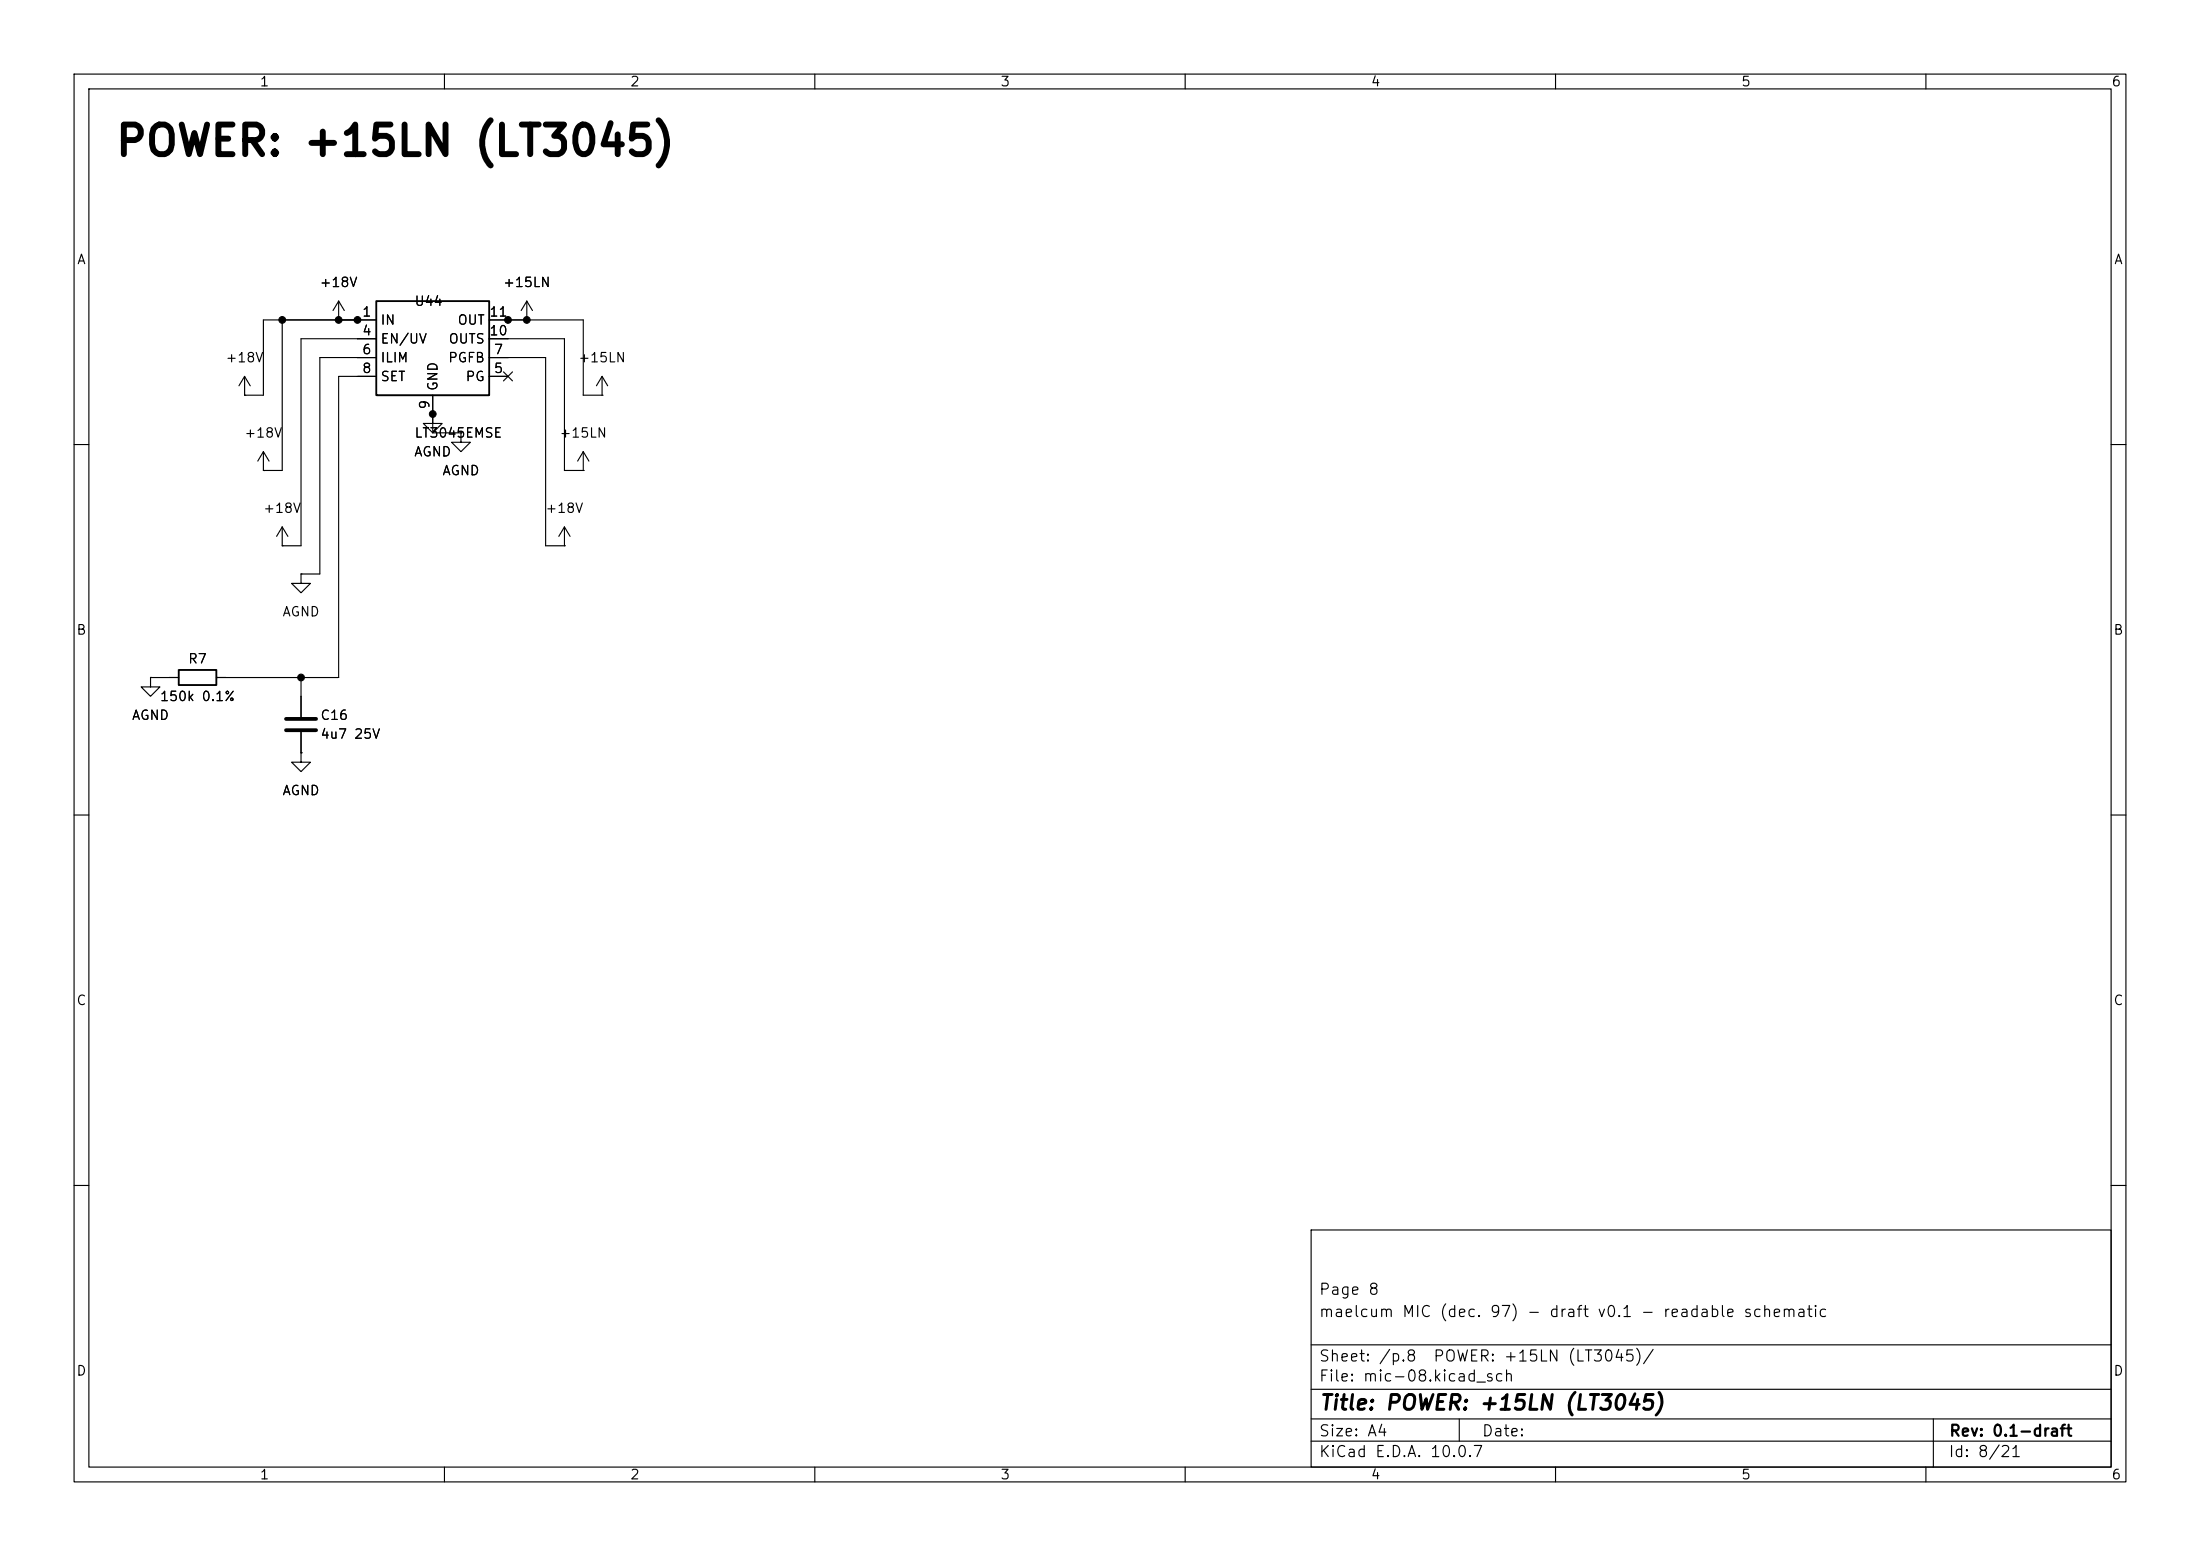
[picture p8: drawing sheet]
(kicad_sch
 (version 20260101)
 (generator "eeschema")
 (generator_version "10.0")
 (paper "A4")
 (title_block
  (title "POWER: +15LN (LT3045)")
  (rev "0.1-draft")
  (comment 1 "maelcum MIC (dec. 97) - draft v0.1 - readable schematic")
  (comment 2 "Page 8"))
 (lib_symbols
  (symbol
   "Regulator_Linear:LT3045xMSE" (exclude_from_sim no) (in_bom yes) (on_board yes)
   (in_pos_files yes)
   (duplicate_pin_numbers_are_jumpers no)
   (property
    "Reference"
    "U" (at -6.35 6.35 0) (show_name no) (do_not_autoplace no) (effects (font (size 1.27 1.27))))
   (property
    "Value"
    "LT3045xMSE" (at 1.27 6.35 0) (show_name no) (do_not_autoplace no) (effects (font (size 1.27 1.27)) (justify left)))
   (property
    "Footprint"
    "Package_SO:MSOP-12-1EP_3x4.039mm_P0.65mm_EP1.651x2.845mm" (at 0 8.255 0) (show_name no) (do_not_autoplace no) (hide yes) (effects (font (size 1.27 1.27))))
   (property
    "Datasheet"
    "https://www.analog.com/media/en/technical-documentation/data-sheets/3045fa.pdf" (at 0 0 0) (show_name no) (do_not_autoplace no) (hide yes) (effects (font (size 1.27 1.27))))
   (property
    "Description"
    "500mA, Adjustable, Ultralow Noise, Ultrahigh PSRR Linear Regulator, MSOP-12" (at 0 0 0) (show_name no) (do_not_autoplace no) (hide yes) (effects (font (size 1.27 1.27))))
   (property
    "ki_keywords"
    "linear voltage regulator low-noise" (at 0 0 0) (show_name no) (do_not_autoplace no) (hide yes) (effects (font (size 1.27 1.27))))
   (property
    "ki_fp_filters"
    "MSOP*1EP*3x4.039mm*P0.65mm*" (at 0 0 0) (show_name no) (do_not_autoplace no) (hide yes) (effects (font (size 1.27 1.27))))
   (symbol
    "LT3045xMSE_0_1"
    (rectangle (start -7.62 5.08) (end 7.62 -7.62) (stroke (width 0.254) (type default)) (fill (type background))))
   (symbol
    "LT3045xMSE_1_1"
    (pin
    power_in
    line (at -10.16 2.54 0) (length 2.54) (name
    "IN" (effects (font (size 1.27 1.27)))) (number
    "1" (effects (font (size 1.27 1.27)))))
    (pin
    passive
    line (at -10.16 2.54 0) (length 2.54) (hide yes) (name
    "IN" (effects (font (size 1.27 1.27)))) (number
    "2" (effects (font (size 1.27 1.27)))))
    (pin
    passive
    line (at -10.16 2.54 0) (length 2.54) (hide yes) (name
    "IN" (effects (font (size 1.27 1.27)))) (number
    "3" (effects (font (size 1.27 1.27)))))
    (pin
    input
    line (at -10.16 0 0) (length 2.54) (name
    "EN/UV" (effects (font (size 1.27 1.27)))) (number
    "4" (effects (font (size 1.27 1.27)))))
    (pin
    open_collector
    line (at 10.16 -5.08 180) (length 2.54) (name
    "PG" (effects (font (size 1.27 1.27)))) (number
    "5" (effects (font (size 1.27 1.27)))))
    (pin
    passive
    line (at -10.16 -2.54 0) (length 2.54) (name
    "ILIM" (effects (font (size 1.27 1.27)))) (number
    "6" (effects (font (size 1.27 1.27)))))
    (pin
    input
    line (at 10.16 -2.54 180) (length 2.54) (name
    "PGFB" (effects (font (size 1.27 1.27)))) (number
    "7" (effects (font (size 1.27 1.27)))))
    (pin
    passive
    line (at -10.16 -5.08 0) (length 2.54) (name
    "SET" (effects (font (size 1.27 1.27)))) (number
    "8" (effects (font (size 1.27 1.27)))))
    (pin
    power_in
    line (at 0 -10.16 90) (length 2.54) (name
    "GND" (effects (font (size 1.27 1.27)))) (number
    "9" (effects (font (size 1.27 1.27)))))
    (pin
    input
    line (at 10.16 0 180) (length 2.54) (name
    "OUTS" (effects (font (size 1.27 1.27)))) (number
    "10" (effects (font (size 1.27 1.27)))))
    (pin
    power_out
    line (at 10.16 2.54 180) (length 2.54) (name
    "OUT" (effects (font (size 1.27 1.27)))) (number
    "11" (effects (font (size 1.27 1.27)))))
    (pin
    passive
    line (at 10.16 2.54 180) (length 2.54) (hide yes) (name
    "OUT" (effects (font (size 1.27 1.27)))) (number
    "12" (effects (font (size 1.27 1.27)))))
    (pin
    passive
    line (at 0 -10.16 90) (length 2.54) (hide yes) (name
    "GND" (effects (font (size 1.27 1.27)))) (number
    "13" (effects (font (size 1.27 1.27))))))
   (embedded_fonts no))
  (symbol
   "power:+15V"
   (power global)
   (pin_numbers (hide yes))
   (pin_names
    (offset 0) (hide yes)) (exclude_from_sim no) (in_bom yes) (on_board yes)
   (in_pos_files yes)
   (duplicate_pin_numbers_are_jumpers no)
   (property
    "Reference"
    "#PWR" (at 0 -3.81 0) (show_name no) (do_not_autoplace no) (hide yes) (effects (font (size 1.27 1.27))))
   (property
    "Value"
    "+15V" (at 0 3.556 0) (show_name no) (do_not_autoplace no) (effects (font (size 1.27 1.27))))
   (property
    "Footprint"
    "" (at 0 0 0) (show_name no) (do_not_autoplace no) (hide yes) (effects (font (size 1.27 1.27))))
   (property
    "Datasheet"
    "" (at 0 0 0) (show_name no) (do_not_autoplace no) (hide yes) (effects (font (size 1.27 1.27))))
   (property
    "Description"
    "Power symbol creates a global label with name \"+15V\"" (at 0 0 0) (show_name no) (do_not_autoplace no) (hide yes) (effects (font (size 1.27 1.27))))
   (property
    "ki_keywords"
    "global power" (at 0 0 0) (show_name no) (do_not_autoplace no) (hide yes) (effects (font (size 1.27 1.27))))
   (symbol
    "+15V_0_1"
    (polyline (pts (xy -0.762 1.27) (xy 0 2.54)) (stroke (width 0) (type default)) (fill (type none)))
    (polyline (pts (xy 0 2.54) (xy 0.762 1.27)) (stroke (width 0) (type default)) (fill (type none)))
    (polyline (pts (xy 0 0) (xy 0 2.54)) (stroke (width 0) (type default)) (fill (type none))))
   (symbol
    "+15V_1_1"
    (pin
    power_in
    line (at 0 0 90) (length 0) (name
    "" (effects (font (size 1.27 1.27)))) (number
    "1" (effects (font (size 1.27 1.27))))))
   (embedded_fonts no))
  (symbol
   "power:GND"
   (power global)
   (pin_numbers (hide yes))
   (pin_names
    (offset 0) (hide yes)) (exclude_from_sim no) (in_bom yes) (on_board yes)
   (in_pos_files yes)
   (duplicate_pin_numbers_are_jumpers no)
   (property
    "Reference"
    "#PWR" (at 0 -6.35 0) (show_name no) (do_not_autoplace no) (hide yes) (effects (font (size 1.27 1.27))))
   (property
    "Value"
    "GND" (at 0 -3.81 0) (show_name no) (do_not_autoplace no) (effects (font (size 1.27 1.27))))
   (property
    "Footprint"
    "" (at 0 0 0) (show_name no) (do_not_autoplace no) (hide yes) (effects (font (size 1.27 1.27))))
   (property
    "Datasheet"
    "" (at 0 0 0) (show_name no) (do_not_autoplace no) (hide yes) (effects (font (size 1.27 1.27))))
   (property
    "Description"
    "Power symbol creates a global label with name \"GND\" , ground" (at 0 0 0) (show_name no) (do_not_autoplace no) (hide yes) (effects (font (size 1.27 1.27))))
   (property
    "ki_keywords"
    "global power" (at 0 0 0) (show_name no) (do_not_autoplace no) (hide yes) (effects (font (size 1.27 1.27))))
   (symbol
    "GND_0_1"
    (polyline (pts (xy 0 0) (xy 0 -1.27) (xy 1.27 -1.27) (xy 0 -2.54) (xy -1.27 -1.27) (xy 0 -1.27)) (stroke (width 0) (type default)) (fill (type none))))
   (symbol
    "GND_1_1"
    (pin
    power_in
    line (at 0 0 270) (length 0) (name
    "" (effects (font (size 1.27 1.27)))) (number
    "1" (effects (font (size 1.27 1.27))))))
   (embedded_fonts no))
  (symbol
   "Device:C"
   (pin_numbers (hide yes))
   (pin_names
    (offset 0.254)) (exclude_from_sim no) (in_bom yes) (on_board yes)
   (in_pos_files yes)
   (duplicate_pin_numbers_are_jumpers no)
   (property
    "Reference"
    "C" (at 0.635 2.54 0) (show_name no) (do_not_autoplace no) (effects (font (size 1.27 1.27)) (justify left)))
   (property
    "Value"
    "C" (at 0.635 -2.54 0) (show_name no) (do_not_autoplace no) (effects (font (size 1.27 1.27)) (justify left)))
   (property
    "Footprint"
    "" (at 0.9652 -3.81 0) (show_name no) (do_not_autoplace no) (hide yes) (effects (font (size 1.27 1.27))))
   (property
    "Datasheet"
    "" (at 0 0 0) (show_name no) (do_not_autoplace no) (hide yes) (effects (font (size 1.27 1.27))))
   (property
    "Description"
    "Unpolarized capacitor" (at 0 0 0) (show_name no) (do_not_autoplace no) (hide yes) (effects (font (size 1.27 1.27))))
   (property
    "ki_keywords"
    "cap capacitor" (at 0 0 0) (show_name no) (do_not_autoplace no) (hide yes) (effects (font (size 1.27 1.27))))
   (property
    "ki_fp_filters"
    "C_*" (at 0 0 0) (show_name no) (do_not_autoplace no) (hide yes) (effects (font (size 1.27 1.27))))
   (symbol
    "C_0_1"
    (polyline (pts (xy -2.032 0.762) (xy 2.032 0.762)) (stroke (width 0.508) (type default)) (fill (type none)))
    (polyline (pts (xy -2.032 -0.762) (xy 2.032 -0.762)) (stroke (width 0.508) (type default)) (fill (type none))))
   (symbol
    "C_1_1"
    (pin
    passive
    line (at 0 3.81 270) (length 2.794) (name
    "" (effects (font (size 1.27 1.27)))) (number
    "1" (effects (font (size 1.27 1.27)))))
    (pin
    passive
    line (at 0 -3.81 90) (length 2.794) (name
    "" (effects (font (size 1.27 1.27)))) (number
    "2" (effects (font (size 1.27 1.27))))))
   (embedded_fonts no))
  (symbol
   "Device:R"
   (pin_numbers (hide yes))
   (pin_names
    (offset 0)) (exclude_from_sim no) (in_bom yes) (on_board yes)
   (in_pos_files yes)
   (duplicate_pin_numbers_are_jumpers no)
   (property
    "Reference"
    "R" (at 2.032 0 90) (show_name no) (do_not_autoplace no) (effects (font (size 1.27 1.27))))
   (property
    "Value"
    "R" (at 0 0 90) (show_name no) (do_not_autoplace no) (effects (font (size 1.27 1.27))))
   (property
    "Footprint"
    "" (at -1.778 0 90) (show_name no) (do_not_autoplace no) (hide yes) (effects (font (size 1.27 1.27))))
   (property
    "Datasheet"
    "" (at 0 0 0) (show_name no) (do_not_autoplace no) (hide yes) (effects (font (size 1.27 1.27))))
   (property
    "Description"
    "Resistor" (at 0 0 0) (show_name no) (do_not_autoplace no) (hide yes) (effects (font (size 1.27 1.27))))
   (property
    "ki_keywords"
    "R res resistor" (at 0 0 0) (show_name no) (do_not_autoplace no) (hide yes) (effects (font (size 1.27 1.27))))
   (property
    "ki_fp_filters"
    "R_*" (at 0 0 0) (show_name no) (do_not_autoplace no) (hide yes) (effects (font (size 1.27 1.27))))
   (symbol
    "R_0_1"
    (rectangle (start -1.016 -2.54) (end 1.016 2.54) (stroke (width 0.254) (type default)) (fill (type none))))
   (symbol
    "R_1_1"
    (pin
    passive
    line (at 0 3.81 270) (length 1.27) (name
    "" (effects (font (size 1.27 1.27)))) (number
    "1" (effects (font (size 1.27 1.27)))))
    (pin
    passive
    line (at 0 -3.81 90) (length 1.27) (name
    "" (effects (font (size 1.27 1.27)))) (number
    "2" (effects (font (size 1.27 1.27))))))
   (embedded_fonts no)))
 (text
  "POWER: +15LN (LT3045)"
  (exclude_from_sim no)
  (at 15.24 21.59 0)
  (effects (font (size 4 4)
    (bold yes)) (justify left bottom)))
 (symbol
  (lib_id "Regulator_Linear:LT3045xMSE")
  (at 58.42 45.72 0)
  (unit 1)
  (body_style 1)
  (exclude_from_sim no)
  (in_bom yes)
  (on_board yes)
  (dnp no)
  (property
   "Reference"
   "U44" (at 55.88 40.64 0) (effects (font (size 1.27 1.27)) (justify left)))
  (property
   "Value"
   "LT3045EMSE" (at 55.88 58.42 0) (effects (font (size 1.27 1.27)) (justify left)))
  (property
   "Footprint"
   "Package_SO:MSOP-12-1EP_3x4.039mm_P0.65mm_EP1.651x2.845mm" (at 58.42 45.72 0) (effects (font (size 1.27 1.27)) (justify left) (hide yes)))
  (property
   "Datasheet"
   "" (at 58.42 45.72 0) (effects (font (size 1.27 1.27)) (justify left) (hide yes)))
  (property
   "Nota"
   "EN/UV a IN; ILIM a massa; PG libero; PGFB a IN (come master-segnale.py)" (at 58.42 45.72 0) (effects (font (size 1.27 1.27)) (justify left) (hide yes)))
  (pin
   "1")
  (pin
   "2")
  (pin
   "3")
  (pin
   "4")
  (pin
   "5")
  (pin
   "6")
  (pin
   "7")
  (pin
   "8")
  (pin
   "9")
  (pin
   "10")
  (pin
   "11")
  (pin
   "12")
  (pin
   "13")
  (instances (project
    "mic" (path
    "/5cabb6df-eb66-5854-b013-2a2de3529069/1f1cd41c-2ef6-57db-9fff-3ae24f80881f" (reference "U44") (unit 1)))))
 (wire
  (pts (xy 48.26 43.18) (xy 45.72 43.18))
  (stroke (width 0) (type default)))
 (symbol
  (lib_id "power:+15V")
  (at 45.72 43.18 0)
  (unit 1)
  (body_style 1)
  (exclude_from_sim no)
  (in_bom yes)
  (on_board yes)
  (dnp no)
  (property
   "Reference"
   "#PWR001" (at 45.72 43.18 0) (effects (font (size 1.27 1.27)) (justify left) (hide yes)))
  (property
   "Value"
   "+18V" (at 45.72 38.1 0) (effects (font (size 1.27 1.27))))
  (property
   "Footprint"
   "" (at 45.72 43.18 0) (effects (font (size 1.27 1.27)) (justify left) (hide yes)))
  (property
   "Datasheet"
   "" (at 45.72 43.18 0) (effects (font (size 1.27 1.27)) (justify left) (hide yes)))
  (pin
   "1")
  (instances (project
    "mic" (path
    "/5cabb6df-eb66-5854-b013-2a2de3529069/1f1cd41c-2ef6-57db-9fff-3ae24f80881f" (reference "#PWR001") (unit 1)))))
 (wire
  (pts (xy 48.26 43.18) (xy 35.56 43.18))
  (stroke (width 0) (type default)))
 (wire
  (pts (xy 35.56 43.18) (xy 35.56 53.34))
  (stroke (width 0) (type default)))
 (wire
  (pts (xy 35.56 53.34) (xy 33.02 53.34))
  (stroke (width 0) (type default)))
 (symbol
  (lib_id "power:+15V")
  (at 33.02 53.34 0)
  (unit 1)
  (body_style 1)
  (exclude_from_sim no)
  (in_bom yes)
  (on_board yes)
  (dnp no)
  (property
   "Reference"
   "#PWR002" (at 33.02 53.34 0) (effects (font (size 1.27 1.27)) (justify left) (hide yes)))
  (property
   "Value"
   "+18V" (at 33.02 48.26 0) (effects (font (size 1.27 1.27))))
  (property
   "Footprint"
   "" (at 33.02 53.34 0) (effects (font (size 1.27 1.27)) (justify left) (hide yes)))
  (property
   "Datasheet"
   "" (at 33.02 53.34 0) (effects (font (size 1.27 1.27)) (justify left) (hide yes)))
  (pin
   "1")
  (instances (project
    "mic" (path
    "/5cabb6df-eb66-5854-b013-2a2de3529069/1f1cd41c-2ef6-57db-9fff-3ae24f80881f" (reference "#PWR002") (unit 1)))))
 (wire
  (pts (xy 48.26 43.18) (xy 38.1 43.18))
  (stroke (width 0) (type default)))
 (wire
  (pts (xy 38.1 43.18) (xy 38.1 63.5))
  (stroke (width 0) (type default)))
 (wire
  (pts (xy 38.1 63.5) (xy 35.56 63.5))
  (stroke (width 0) (type default)))
 (symbol
  (lib_id "power:+15V")
  (at 35.56 63.5 0)
  (unit 1)
  (body_style 1)
  (exclude_from_sim no)
  (in_bom yes)
  (on_board yes)
  (dnp no)
  (property
   "Reference"
   "#PWR003" (at 35.56 63.5 0) (effects (font (size 1.27 1.27)) (justify left) (hide yes)))
  (property
   "Value"
   "+18V" (at 35.56 58.42 0) (effects (font (size 1.27 1.27))))
  (property
   "Footprint"
   "" (at 35.56 63.5 0) (effects (font (size 1.27 1.27)) (justify left) (hide yes)))
  (property
   "Datasheet"
   "" (at 35.56 63.5 0) (effects (font (size 1.27 1.27)) (justify left) (hide yes)))
  (pin
   "1")
  (instances (project
    "mic" (path
    "/5cabb6df-eb66-5854-b013-2a2de3529069/1f1cd41c-2ef6-57db-9fff-3ae24f80881f" (reference "#PWR003") (unit 1)))))
 (wire
  (pts (xy 48.26 45.72) (xy 40.64 45.72))
  (stroke (width 0) (type default)))
 (wire
  (pts (xy 40.64 45.72) (xy 40.64 73.66))
  (stroke (width 0) (type default)))
 (wire
  (pts (xy 40.64 73.66) (xy 38.1 73.66))
  (stroke (width 0) (type default)))
 (symbol
  (lib_id "power:+15V")
  (at 38.1 73.66 0)
  (unit 1)
  (body_style 1)
  (exclude_from_sim no)
  (in_bom yes)
  (on_board yes)
  (dnp no)
  (property
   "Reference"
   "#PWR004" (at 38.1 73.66 0) (effects (font (size 1.27 1.27)) (justify left) (hide yes)))
  (property
   "Value"
   "+18V" (at 38.1 68.58 0) (effects (font (size 1.27 1.27))))
  (property
   "Footprint"
   "" (at 38.1 73.66 0) (effects (font (size 1.27 1.27)) (justify left) (hide yes)))
  (property
   "Datasheet"
   "" (at 38.1 73.66 0) (effects (font (size 1.27 1.27)) (justify left) (hide yes)))
  (pin
   "1")
  (instances (project
    "mic" (path
    "/5cabb6df-eb66-5854-b013-2a2de3529069/1f1cd41c-2ef6-57db-9fff-3ae24f80881f" (reference "#PWR004") (unit 1)))))
 (wire
  (pts (xy 48.26 48.26) (xy 43.18 48.26))
  (stroke (width 0) (type default)))
 (wire
  (pts (xy 43.18 48.26) (xy 43.18 77.47))
  (stroke (width 0) (type default)))
 (wire
  (pts (xy 43.18 77.47) (xy 40.64 77.47))
  (stroke (width 0) (type default)))
 (symbol
  (lib_id "power:GND")
  (at 40.64 77.47 0)
  (unit 1)
  (body_style 1)
  (exclude_from_sim no)
  (in_bom yes)
  (on_board yes)
  (dnp no)
  (property
   "Reference"
   "#PWR005" (at 40.64 77.47 0) (effects (font (size 1.27 1.27)) (justify left) (hide yes)))
  (property
   "Value"
   "AGND" (at 40.64 82.55 0) (effects (font (size 1.27 1.27))))
  (property
   "Footprint"
   "" (at 40.64 77.47 0) (effects (font (size 1.27 1.27)) (justify left) (hide yes)))
  (property
   "Datasheet"
   "" (at 40.64 77.47 0) (effects (font (size 1.27 1.27)) (justify left) (hide yes)))
  (pin
   "1")
  (instances (project
    "mic" (path
    "/5cabb6df-eb66-5854-b013-2a2de3529069/1f1cd41c-2ef6-57db-9fff-3ae24f80881f" (reference "#PWR005") (unit 1)))))
 (wire
  (pts (xy 48.26 50.8) (xy 45.72 50.8))
  (stroke (width 0) (type default)))
 (wire
  (pts (xy 45.72 50.8) (xy 45.72 91.44))
  (stroke (width 0) (type default)))
 (symbol
  (lib_id "Device:C")
  (at 40.64 97.79 0)
  (unit 1)
  (body_style 1)
  (exclude_from_sim no)
  (in_bom yes)
  (on_board yes)
  (dnp no)
  (property
   "Reference"
   "C16" (at 43.18 96.52 0) (effects (font (size 1.27 1.27)) (justify left)))
  (property
   "Value"
   "4u7 25V" (at 43.18 99.06 0) (effects (font (size 1.27 1.27)) (justify left)))
  (property
   "Footprint"
   "Capacitor_SMD:C_1206_3216Metric" (at 40.64 97.79 0) (effects (font (size 1.27 1.27)) (justify left) (hide yes)))
  (property
   "Datasheet"
   "" (at 40.64 97.79 0) (effects (font (size 1.27 1.27)) (justify left) (hide yes)))
  (property
   "Nota"
   "rumore del riferimento (datasheet: 4,7 uF)" (at 40.64 97.79 0) (effects (font (size 1.27 1.27)) (justify left) (hide yes)))
  (pin
   "1")
  (pin
   "2")
  (instances (project
    "mic" (path
    "/5cabb6df-eb66-5854-b013-2a2de3529069/1f1cd41c-2ef6-57db-9fff-3ae24f80881f" (reference "C16") (unit 1)))))
 (symbol
  (lib_id "Device:R")
  (at 26.67 91.44 270)
  (unit 1)
  (body_style 1)
  (exclude_from_sim no)
  (in_bom yes)
  (on_board yes)
  (dnp no)
  (property
   "Reference"
   "R7" (at 26.67 88.9 90) (effects (font (size 1.27 1.27))))
  (property
   "Value"
   "150k 0.1%" (at 26.67 93.98 90) (effects (font (size 1.27 1.27))))
  (property
   "Footprint"
   "Resistor_SMD:R_0805_2012Metric" (at 26.67 91.44 0) (effects (font (size 1.27 1.27)) (justify left) (hide yes)))
  (property
   "Datasheet"
   "" (at 26.67 91.44 0) (effects (font (size 1.27 1.27)) (justify left) (hide yes)))
  (pin
   "1")
  (pin
   "2")
  (instances (project
    "mic" (path
    "/5cabb6df-eb66-5854-b013-2a2de3529069/1f1cd41c-2ef6-57db-9fff-3ae24f80881f" (reference "R7") (unit 1)))))
 (wire
  (pts (xy 45.72 91.44) (xy 40.64 91.44))
  (stroke (width 0) (type default)))
 (wire
  (pts (xy 40.64 91.44) (xy 40.64 93.98))
  (stroke (width 0) (type default)))
 (wire
  (pts (xy 40.64 91.44) (xy 30.48 91.44))
  (stroke (width 0) (type default)))
 (junction
  (at 40.64 91.44)
  (diameter 0)
  (color 0 0 0 0))
 (symbol
  (lib_id "power:GND")
  (at 40.64 101.6 0)
  (unit 1)
  (body_style 1)
  (exclude_from_sim no)
  (in_bom yes)
  (on_board yes)
  (dnp no)
  (property
   "Reference"
   "#PWR006" (at 40.64 101.6 0) (effects (font (size 1.27 1.27)) (justify left) (hide yes)))
  (property
   "Value"
   "AGND" (at 40.64 106.68 0) (effects (font (size 1.27 1.27))))
  (property
   "Footprint"
   "" (at 40.64 101.6 0) (effects (font (size 1.27 1.27)) (justify left) (hide yes)))
  (property
   "Datasheet"
   "" (at 40.64 101.6 0) (effects (font (size 1.27 1.27)) (justify left) (hide yes)))
  (pin
   "1")
  (instances (project
    "mic" (path
    "/5cabb6df-eb66-5854-b013-2a2de3529069/1f1cd41c-2ef6-57db-9fff-3ae24f80881f" (reference "#PWR006") (unit 1)))))
 (wire
  (pts (xy 22.86 91.44) (xy 20.32 91.44))
  (stroke (width 0) (type default)))
 (symbol
  (lib_id "power:GND")
  (at 20.32 91.44 0)
  (unit 1)
  (body_style 1)
  (exclude_from_sim no)
  (in_bom yes)
  (on_board yes)
  (dnp no)
  (property
   "Reference"
   "#PWR007" (at 20.32 91.44 0) (effects (font (size 1.27 1.27)) (justify left) (hide yes)))
  (property
   "Value"
   "AGND" (at 20.32 96.52 0) (effects (font (size 1.27 1.27))))
  (property
   "Footprint"
   "" (at 20.32 91.44 0) (effects (font (size 1.27 1.27)) (justify left) (hide yes)))
  (property
   "Datasheet"
   "" (at 20.32 91.44 0) (effects (font (size 1.27 1.27)) (justify left) (hide yes)))
  (pin
   "1")
  (instances (project
    "mic" (path
    "/5cabb6df-eb66-5854-b013-2a2de3529069/1f1cd41c-2ef6-57db-9fff-3ae24f80881f" (reference "#PWR007") (unit 1)))))
 (wire
  (pts (xy 68.58 43.18) (xy 71.12 43.18))
  (stroke (width 0) (type default)))
 (symbol
  (lib_id "power:+15V")
  (at 71.12 43.18 0)
  (unit 1)
  (body_style 1)
  (exclude_from_sim no)
  (in_bom yes)
  (on_board yes)
  (dnp no)
  (property
   "Reference"
   "#PWR008" (at 71.12 43.18 0) (effects (font (size 1.27 1.27)) (justify left) (hide yes)))
  (property
   "Value"
   "+15LN" (at 71.12 38.1 0) (effects (font (size 1.27 1.27))))
  (property
   "Footprint"
   "" (at 71.12 43.18 0) (effects (font (size 1.27 1.27)) (justify left) (hide yes)))
  (property
   "Datasheet"
   "" (at 71.12 43.18 0) (effects (font (size 1.27 1.27)) (justify left) (hide yes)))
  (pin
   "1")
  (instances (project
    "mic" (path
    "/5cabb6df-eb66-5854-b013-2a2de3529069/1f1cd41c-2ef6-57db-9fff-3ae24f80881f" (reference "#PWR008") (unit 1)))))
 (wire
  (pts (xy 68.58 43.18) (xy 78.74 43.18))
  (stroke (width 0) (type default)))
 (wire
  (pts (xy 78.74 43.18) (xy 78.74 53.34))
  (stroke (width 0) (type default)))
 (wire
  (pts (xy 78.74 53.34) (xy 81.28 53.34))
  (stroke (width 0) (type default)))
 (symbol
  (lib_id "power:+15V")
  (at 81.28 53.34 0)
  (unit 1)
  (body_style 1)
  (exclude_from_sim no)
  (in_bom yes)
  (on_board yes)
  (dnp no)
  (property
   "Reference"
   "#PWR009" (at 81.28 53.34 0) (effects (font (size 1.27 1.27)) (justify left) (hide yes)))
  (property
   "Value"
   "+15LN" (at 81.28 48.26 0) (effects (font (size 1.27 1.27))))
  (property
   "Footprint"
   "" (at 81.28 53.34 0) (effects (font (size 1.27 1.27)) (justify left) (hide yes)))
  (property
   "Datasheet"
   "" (at 81.28 53.34 0) (effects (font (size 1.27 1.27)) (justify left) (hide yes)))
  (pin
   "1")
  (instances (project
    "mic" (path
    "/5cabb6df-eb66-5854-b013-2a2de3529069/1f1cd41c-2ef6-57db-9fff-3ae24f80881f" (reference "#PWR009") (unit 1)))))
 (wire
  (pts (xy 68.58 45.72) (xy 76.2 45.72))
  (stroke (width 0) (type default)))
 (wire
  (pts (xy 76.2 45.72) (xy 76.2 63.5))
  (stroke (width 0) (type default)))
 (wire
  (pts (xy 78.74 63.5) (xy 76.2 63.5))
  (stroke (width 0) (type default)))
 (symbol
  (lib_id "power:+15V")
  (at 78.74 63.5 0)
  (unit 1)
  (body_style 1)
  (exclude_from_sim no)
  (in_bom yes)
  (on_board yes)
  (dnp no)
  (property
   "Reference"
   "#PWR010" (at 78.74 63.5 0) (effects (font (size 1.27 1.27)) (justify left) (hide yes)))
  (property
   "Value"
   "+15LN" (at 78.74 58.42 0) (effects (font (size 1.27 1.27))))
  (property
   "Footprint"
   "" (at 78.74 63.5 0) (effects (font (size 1.27 1.27)) (justify left) (hide yes)))
  (property
   "Datasheet"
   "" (at 78.74 63.5 0) (effects (font (size 1.27 1.27)) (justify left) (hide yes)))
  (pin
   "1")
  (instances (project
    "mic" (path
    "/5cabb6df-eb66-5854-b013-2a2de3529069/1f1cd41c-2ef6-57db-9fff-3ae24f80881f" (reference "#PWR010") (unit 1)))))
 (wire
  (pts (xy 68.58 48.26) (xy 73.66 48.26))
  (stroke (width 0) (type default)))
 (wire
  (pts (xy 73.66 48.26) (xy 73.66 73.66))
  (stroke (width 0) (type default)))
 (wire
  (pts (xy 73.66 73.66) (xy 76.2 73.66))
  (stroke (width 0) (type default)))
 (symbol
  (lib_id "power:+15V")
  (at 76.2 73.66 0)
  (unit 1)
  (body_style 1)
  (exclude_from_sim no)
  (in_bom yes)
  (on_board yes)
  (dnp no)
  (property
   "Reference"
   "#PWR011" (at 76.2 73.66 0) (effects (font (size 1.27 1.27)) (justify left) (hide yes)))
  (property
   "Value"
   "+18V" (at 76.2 68.58 0) (effects (font (size 1.27 1.27))))
  (property
   "Footprint"
   "" (at 76.2 73.66 0) (effects (font (size 1.27 1.27)) (justify left) (hide yes)))
  (property
   "Datasheet"
   "" (at 76.2 73.66 0) (effects (font (size 1.27 1.27)) (justify left) (hide yes)))
  (pin
   "1")
  (instances (project
    "mic" (path
    "/5cabb6df-eb66-5854-b013-2a2de3529069/1f1cd41c-2ef6-57db-9fff-3ae24f80881f" (reference "#PWR011") (unit 1)))))
 (no_connect
  (at 68.58 50.8))
 (symbol
  (lib_id "power:GND")
  (at 58.42 55.88 0)
  (unit 1)
  (body_style 1)
  (exclude_from_sim no)
  (in_bom yes)
  (on_board yes)
  (dnp no)
  (property
   "Reference"
   "#PWR012" (at 58.42 55.88 0) (effects (font (size 1.27 1.27)) (justify left) (hide yes)))
  (property
   "Value"
   "AGND" (at 58.42 60.96 0) (effects (font (size 1.27 1.27))))
  (property
   "Footprint"
   "" (at 58.42 55.88 0) (effects (font (size 1.27 1.27)) (justify left) (hide yes)))
  (property
   "Datasheet"
   "" (at 58.42 55.88 0) (effects (font (size 1.27 1.27)) (justify left) (hide yes)))
  (pin
   "1")
  (instances (project
    "mic" (path
    "/5cabb6df-eb66-5854-b013-2a2de3529069/1f1cd41c-2ef6-57db-9fff-3ae24f80881f" (reference "#PWR012") (unit 1)))))
 (wire
  (pts (xy 58.42 55.88) (xy 58.42 58.42))
  (stroke (width 0) (type default)))
 (wire
  (pts (xy 58.42 58.42) (xy 62.23 58.42))
  (stroke (width 0) (type default)))
 (symbol
  (lib_id "power:GND")
  (at 62.23 58.42 0)
  (unit 1)
  (body_style 1)
  (exclude_from_sim no)
  (in_bom yes)
  (on_board yes)
  (dnp no)
  (property
   "Reference"
   "#PWR013" (at 62.23 58.42 0) (effects (font (size 1.27 1.27)) (justify left) (hide yes)))
  (property
   "Value"
   "AGND" (at 62.23 63.5 0) (effects (font (size 1.27 1.27))))
  (property
   "Footprint"
   "" (at 62.23 58.42 0) (effects (font (size 1.27 1.27)) (justify left) (hide yes)))
  (property
   "Datasheet"
   "" (at 62.23 58.42 0) (effects (font (size 1.27 1.27)) (justify left) (hide yes)))
  (pin
   "1")
  (instances (project
    "mic" (path
    "/5cabb6df-eb66-5854-b013-2a2de3529069/1f1cd41c-2ef6-57db-9fff-3ae24f80881f" (reference "#PWR013") (unit 1)))))
 (junction
  (at 58.42 55.88)
  (diameter 0)
  (color 0 0 0 0))
 (junction
  (at 68.58 43.18)
  (diameter 0)
  (color 0 0 0 0))
 (junction
  (at 71.12 43.18)
  (diameter 0)
  (color 0 0 0 0))
 (junction
  (at 45.72 43.18)
  (diameter 0)
  (color 0 0 0 0))
 (junction
  (at 48.26 43.18)
  (diameter 0)
  (color 0 0 0 0))
 (junction
  (at 38.1 43.18)
  (diameter 0)
  (color 0 0 0 0)))
